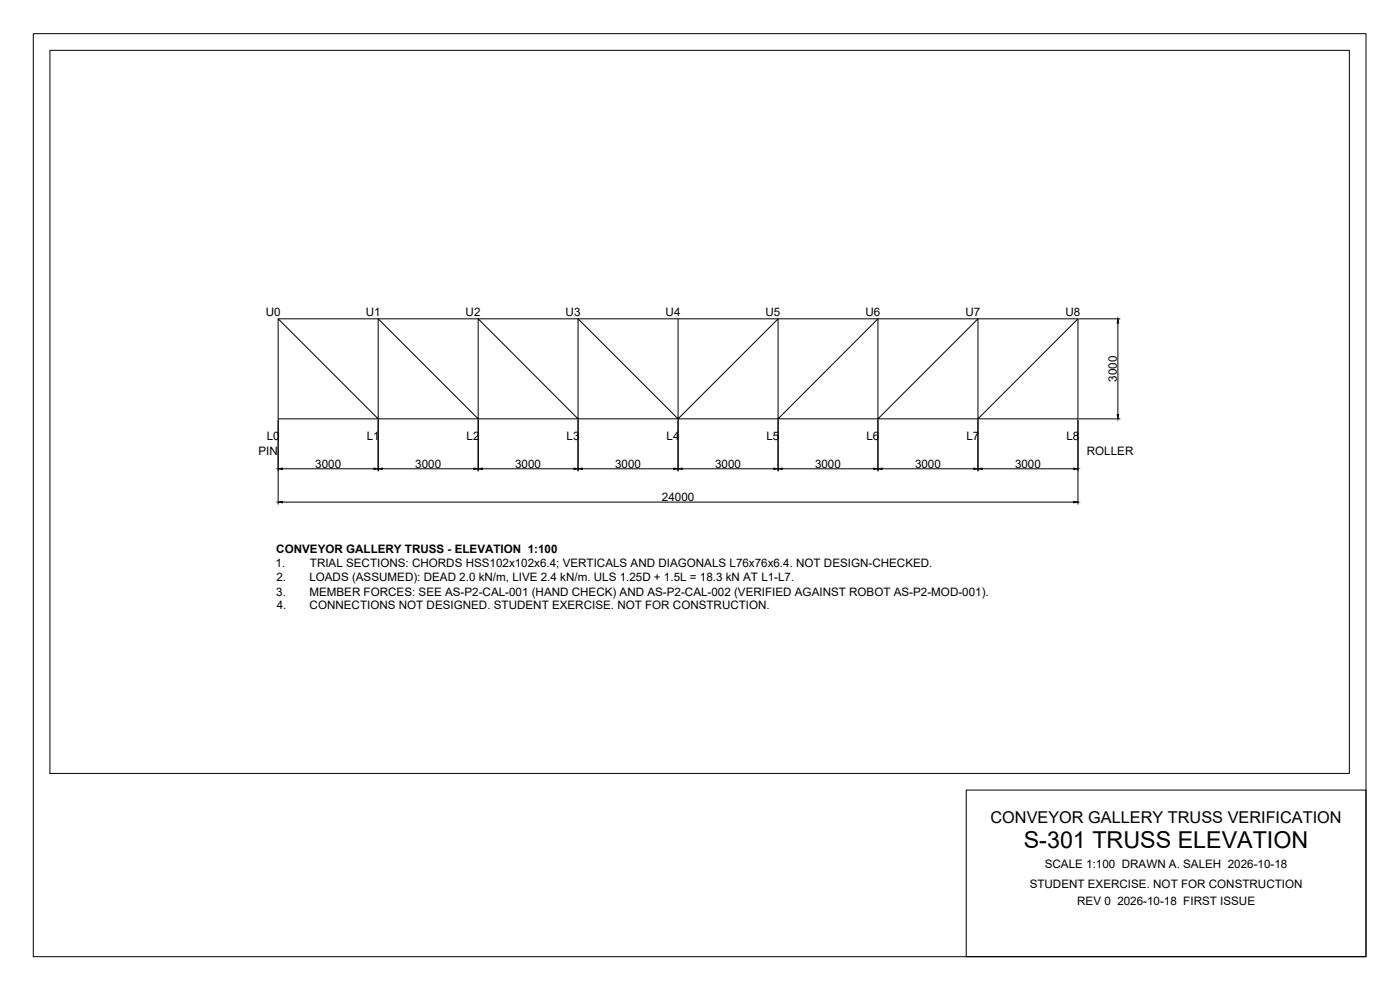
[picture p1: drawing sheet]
<svg xmlns="http://www.w3.org/2000/svg" width="420mm" height="297mm" viewBox="0 0 420 297" stroke-linecap="round" stroke-linejoin="round" font-family="sans-serif">
<!-- layer: S-STEEL -->
<g fill="none" stroke="#000" stroke-width=".3">
<path d="M83.5 95.7h240M203.5 95.7v30l-30-30v30l-30-30v30l-30-30v30l-30-30v30h240v-30l-30 30v-30l-30 30v-30l-30 30v-30l-30 30M323.8 95.7h12.3M335.5 96.9v27.5M83.5 126v25.3M113.5 126v15.3M143.5 126v15.3M173.5 126v15.3M203.5 126v15.3M233.5 126v15.3M263.5 126v15.3M293.5 126v15.3"/>
<path d="M323.5 126v25.3M323.8 125.7h12.3M84.8 140.7h27.4M84.8 150.7h237.4M114.7 140.7h27.5M144.7 140.7h27.6M174.8 140.7h27.4M204.7 140.7h27.5M234.7 140.7h27.6M264.8 140.7h27.5M294.8 140.7h27.4"/>
</g>
<g fill="#000" stroke="#000" stroke-width=".3">
<path d="M335.5 95.7l.2 1.2h-.4zM335.3 124.4h.4l-.2 1.3zM83.5 140.7l1.3-.3v.5zM83.5 150.7l1.3-.3v.5zM112.2 140.4l1.3 .3-1.3 .2zM113.5 140.7l1.2-.3v.5zM142.2 140.4l1.3 .3-1.3 .2zM143.5 140.7l1.2-.3v.5zM172.3 140.4l1.2 .3-1.2 .2zM173.5 140.7l1.3-.3v.5zM202.2 140.4l1.3 .3-1.3 .2zM203.5 140.7l1.2-.3v.5z"/>
<path d="M232.2 140.4l1.3 .3-1.3 .2zM233.5 140.7l1.2-.3v.5zM262.3 140.4l1.2 .3-1.2 .2zM263.5 140.7l1.3-.3v.5zM292.3 140.4l1.2 .3-1.2 .2zM293.5 140.7l1.3-.3v.5zM322.2 140.4l1.3 .3-1.3 .2zM322.2 150.4l1.3 .3-1.3 .2z"/>
</g>
<!-- layer: S-TBLK -->
<path d="M10 10.1h400v276.9h-400zM290 237.1h120v49.9h-120z" fill="none" stroke="#000" stroke-width=".3"/>
<!-- layer: 0 -->
<path d="M15 15.1h390v217h-390z" fill="none" stroke="#000" stroke-width=".3"/>
<text font-size="7" x="307.3" y="254.6">S-301 TRUSS ELEVATION</text>
<text font-size="4.9" x="297.3" y="246.8">CONVEYOR GALLERY TRUSS VERIFICATION</text>
<g font-size="3.5">
<text x="79.8" y="94.9">U0</text>
<text x="109.8" y="94.9">U1</text>
<text x="139.7" y="94.9">U2</text>
<text x="169.8" y="94.9">U3</text>
<text x="199.8" y="94.9">U4</text>
<text x="229.7" y="94.9">U5</text>
<text x="259.8" y="94.9">U6</text>
<text x="289.8" y="94.9">U7</text>
<text x="319.8" y="94.9">U8</text>
<text x="335.2" y="114.5" transform="rotate(-90 335.2 114.5)">3000</text>
<text x="80.1" y="131.9">L0</text>
<text x="110.1" y="131.9">L1</text>
<text x="140" y="131.9">L2</text>
<text x="170.1" y="131.9">L3</text>
<text x="200.1" y="131.9">L4</text>
<text x="230" y="131.9">L5</text>
<text x="260.1" y="131.9">L6</text>
<text x="290.1" y="131.9">L7</text>
<text x="320" y="131.9">L8</text>
<text x="77.6" y="136.4">PIN</text>
<text x="326.2" y="136.4">ROLLER</text>
<text x="94.6" y="140.3">3000</text>
<text x="124.6" y="140.3">3000</text>
<text x="154.6" y="140.3">3000</text>
<text x="184.6" y="140.3">3000</text>
<text x="214.6" y="140.3">3000</text>
<text x="244.6" y="140.3">3000</text>
<text x="274.6" y="140.3">3000</text>
<text x="304.6" y="140.3">3000</text>
<text x="198.7" y="150.3">24000</text>
<text x="82.9" y="166">CONVEYOR GALLERY TRUSS - ELEVATION 1:100</text>
<text x="82.7" y="170.3">1.</text>
<text x="93" y="170.3">TRIAL SECTIONS: CHORDS HSS102x102x6.4; VERTICALS AND DIAGONALS L76x76x6.4. NOT DESIGN-CHECKED.</text>
<text x="82.9" y="178.7">3.</text>
<text x="83" y="174.4">2.</text>
<text x="92.8" y="174.4">LOADS (ASSUMED): DEAD 2.0 kN/m, LIVE 2.4 kN/m. ULS 1.25D + 1.5L = 18.3 kN AT L1-L7.</text>
<text x="92.8" y="178.7">MEMBER FORCES: SEE AS-P2-CAL-001 (HAND CHECK) AND AS-P2-CAL-002 (VERIFIED AGAINST ROBOT AS-P2-MOD-001).</text>
<text x="83.1" y="182.9">4.</text>
<text x="92.9" y="182.9">CONNECTIONS NOT DESIGNED. STUDENT EXERCISE. NOT FOR CONSTRUCTION.</text>
<text x="313.6" y="260.3">SCALE 1:100 DRAWN A. SALEH 2026-10-18</text>
<text x="309" y="266.3">STUDENT EXERCISE. NOT FOR CONSTRUCTION</text>
<text x="323.3" y="271.5">REV 0 2026-10-18 FIRST ISSUE</text>
</g>
</svg>
